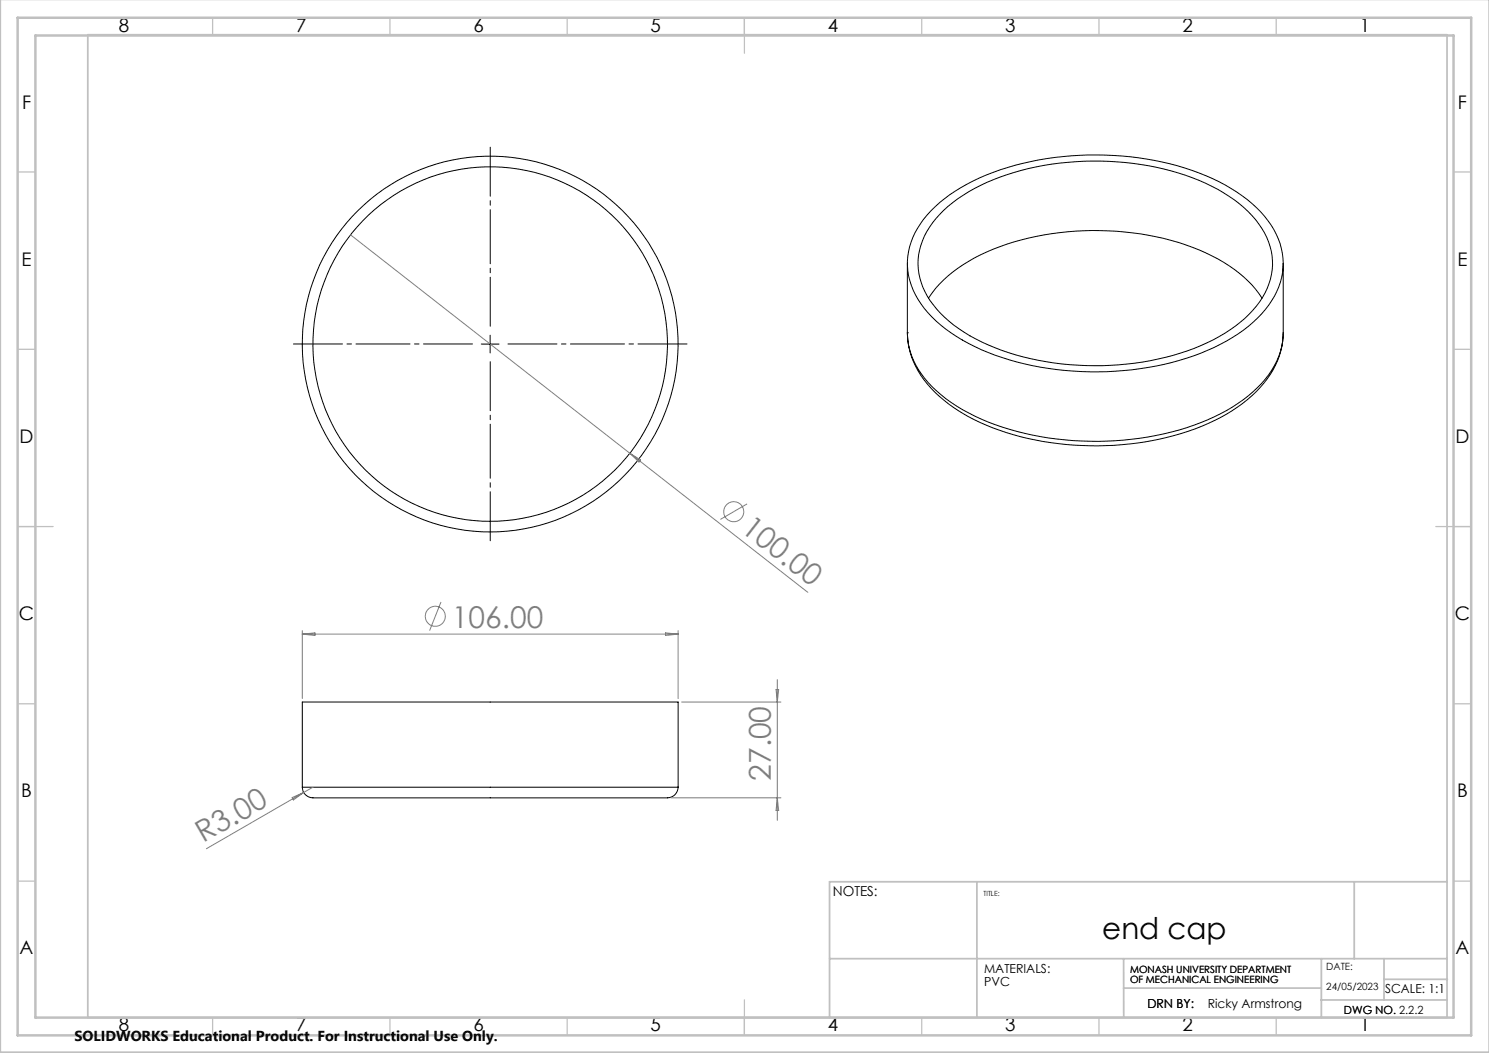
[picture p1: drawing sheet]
<svg xmlns="http://www.w3.org/2000/svg" width="420mm" height="297mm" viewBox="0 0 420 297" stroke-linecap="round" stroke-linejoin="round" font-family="sans-serif">
<g fill="none" stroke="#000" stroke-width=".28">
<path d="M262.6 59.4a52.9 52.9 0 0 1 25.9-13.3 86.9 86.9 0 0 1 51.6 3.5 41.1 41.1 0 0 1 18.4 13.9 19.1 19.1 0 0 1-1.6 23.8 47 47 0 0 1-22.2 13.7 86.5 86.5 0 0 1-57.9-2.4 39.4 39.4 0 0 1-17.8-14.1 18.9 18.9 0 0 1 1.5-22.6zM266.2 59.3a53.4 53.4 0 0 1 26.1-12.2 80.9 80.9 0 0 1 47.7 4.6 35.3 35.3 0 0 1 16.7 13.9 18 18 0 0 1-2.3 20.7 44.1 44.1 0 0 1-21.5 13.3 81.5 81.5 0 0 1-54.1-2.3 34.7 34.7 0 0 1-17.9-15 18 18 0 0 1 3.1-20.6zM255.9 74.3v19.6M361.9 74.3v19.6a22.2 22.2 0 0 1-8.5 16.6 57.5 57.5 0 0 1-27.4 12.3 86.2 86.2 0 0 1-49.2-4.6 39 39 0 0 1-17.8-14.1 19.8 19.8 0 0 1-3.1-10.2M135.7 97h5.1M138.3 94.5v5.1M255.9 93.8a24 24 0 0 0 9.1 18.1 56.9 56.9 0 0 0 27.1 12.2 84.1 84.1 0 0 0 48.7-4.7 38.6 38.6 0 0 0 18.3-15.1 21.6 21.6 0 0 0 2.8-10.4M255.9 93.9h.1M261.9 84.1a37.7 37.7 0 0 1 18.3-13.8 81.1 81.1 0 0 1 58 .2 37.2 37.2 0 0 1 17.8 13.6M85.3 222a3.3 3.3 0 0 0 3.9 3h97.6a3.6 3.6 0 0 0 4.5-3M85.3 222v-24h106v24M85.3 222h106"/>
<circle cx="138.3" cy="97" r="53"/>
<circle cx="138.3" cy="97" r="50"/>
</g>
<g fill="none" stroke="#808080" stroke-width=".28">
<path d="M98.9 66.2l129 100.9M177.7 127.8l3 1.9-.5 .6zM210.7 142.1l-7.5 4.4M85.3 177.9v19.1M85.3 178.9h106M85.3 178.9l3.5-.4v.7zM124.4 169.8l-3.2 8.1M187.7 178.5l3.6 .4-3.6 .3zM191.3 177.9v19.1M192.3 198h28M218.9 194.5h.7l-.3 3.5zM219.3 191.7v39.7"/>
<path d="M82.4 225l3.3-1.5-2.9 2.1zM85.7 223.5l-27.5 15.9M88.3 222l-2.6 1.5M189.3 225h31M219.3 225l.3 3.6h-.7z"/>
<circle cx="207" cy="144.3" r="2.82"/>
<circle cx="122.8" cy="173.8" r="2.84"/>
</g>
<path d="M133.3 97h-50.5M138.3 92v-50.5M143.3 97h50.5M138.3 102v50.5" fill="none" stroke="#000" stroke-width=".28" stroke-dasharray="15.2 1.3 1.3 1.3" stroke-dashoffset="1.4"/>
<g fill="none" stroke="#c0c0c0" stroke-width=".35">
<path d="M60 5v5M110 5v5M160 5v5M210 5v10M260 5v5M310 5v5M360 5v5M5 48.5h5M410 48.5h5M5 98.5h5M410 98.5h5M5 148.5h10"/>
<path d="M405 148.5h10M5 198.5h5M410 198.5h5M5 248.5h5M410 248.5h5M60 287v5M110 287v5M160 287v5M210 282v10M260 287v5M310 287v5M360 287v5"/>
</g>
<path d="M.1 -.1v296.9h419.9M24.8 9.8h383.4v277.2h-383.4zM275.6 248.7v38.3M382 248.7v21.7M408.1 248.7h-174.1v38.3M234 270.4h174.1M316.9 278.7h55.8M316.9 270.4l.1 16.6M372.7 270.4v16.6M390.4 270.4v11.6M390.4 276.2h17.9M372.7 282h35.5" fill="none" stroke="#c0c0c0" stroke-width=".5"/>
<path d="M5 5h410v287h-410zM10 10h400v277h-400z" fill="none" stroke="#c0c0c0" stroke-width=".7"/>
<g font-size="8.5" fill="#808080">
<text x="208.7" y="149.7" transform="rotate(38 208.7 149.7)">100.00</text>
<text x="127.5" y="177">106.00</text>
<text x="217.4" y="220.2" transform="rotate(-90 217.4 220.2)">27.00</text>
<text x="57.3" y="237.9" transform="rotate(-30 57.3 237.9)">R3.00</text>
</g>
<text font-size="8.5" x="310.9" y="264.7">end cap</text>
<g font-size="5.3">
<text x="33.5" y="8.9">8</text>
<text x="83.5" y="8.9">7</text>
<text x="133.5" y="8.9">6</text>
<text x="183.5" y="8.9">5</text>
<text x="233.5" y="8.9">4</text>
<text x="283.5" y="8.9">3</text>
<text x="333.5" y="8.9">2</text>
<text x="383.5" y="8.9">1</text>
<text x="6.2" y="30.7">F</text>
<text x="411.2" y="30.7">F</text>
<text x="6.1" y="74.9">E</text>
<text x="411.1" y="74.9">E</text>
<text x="5.5" y="124.9">D</text>
<text x="410.5" y="124.9">D</text>
<text x="5.3" y="174.9">C</text>
<text x="410.3" y="174.9">C</text>
<text x="6" y="224.9">B</text>
<text x="411" y="224.9">B</text>
<text x="5.5" y="269.2">A</text>
<text x="410.5" y="269.2">A</text>
<text x="33.5" y="290.9">8</text>
<text x="83.5" y="290.9">7</text>
<text x="133.5" y="290.9">6</text>
<text x="183.5" y="290.9">5</text>
<text x="233.5" y="290.9">4</text>
<text x="283.5" y="290.9">3</text>
<text x="333.5" y="290.9">2</text>
<text x="383.5" y="290.9">1</text>
</g>
<text font-size="4.1" x="21" y="293.7">SOLIDWORKS Educational Product. For Instructional Use Only.</text>
<text font-size="3.9" x="234.9" y="252.8">NOTES:</text>
<g font-size="3.5">
<text x="277.6" y="274.5">MATERIALS:</text>
<text x="277.6" y="278.1">PVC</text>
<text x="390.7" y="280.2">SCALE: 1:1</text>
<text x="323.7" y="284.2">DRN BY:</text>
<text x="340.7" y="284.2">Ricky Armstrong</text>
</g>
<g font-size="3.2">
<text x="379.1" y="285.9">DWG NO. 2.2.2</text>
<text x="379.1" y="285.9">DWG NO.</text>
</g>
<g font-size="2.8">
<text x="318.8" y="274.4">MONASH UNIVERSITY DEPARTMENT</text>
<text x="374.1" y="273.7">DATE:</text>
<text x="318.8" y="277.2">OF MECHANICAL ENGINEERING</text>
<text x="374.1" y="279.3">24/05/2023</text>
</g>
<text font-size="2" x="277.4" y="252.8">TITLE:</text>
</svg>
